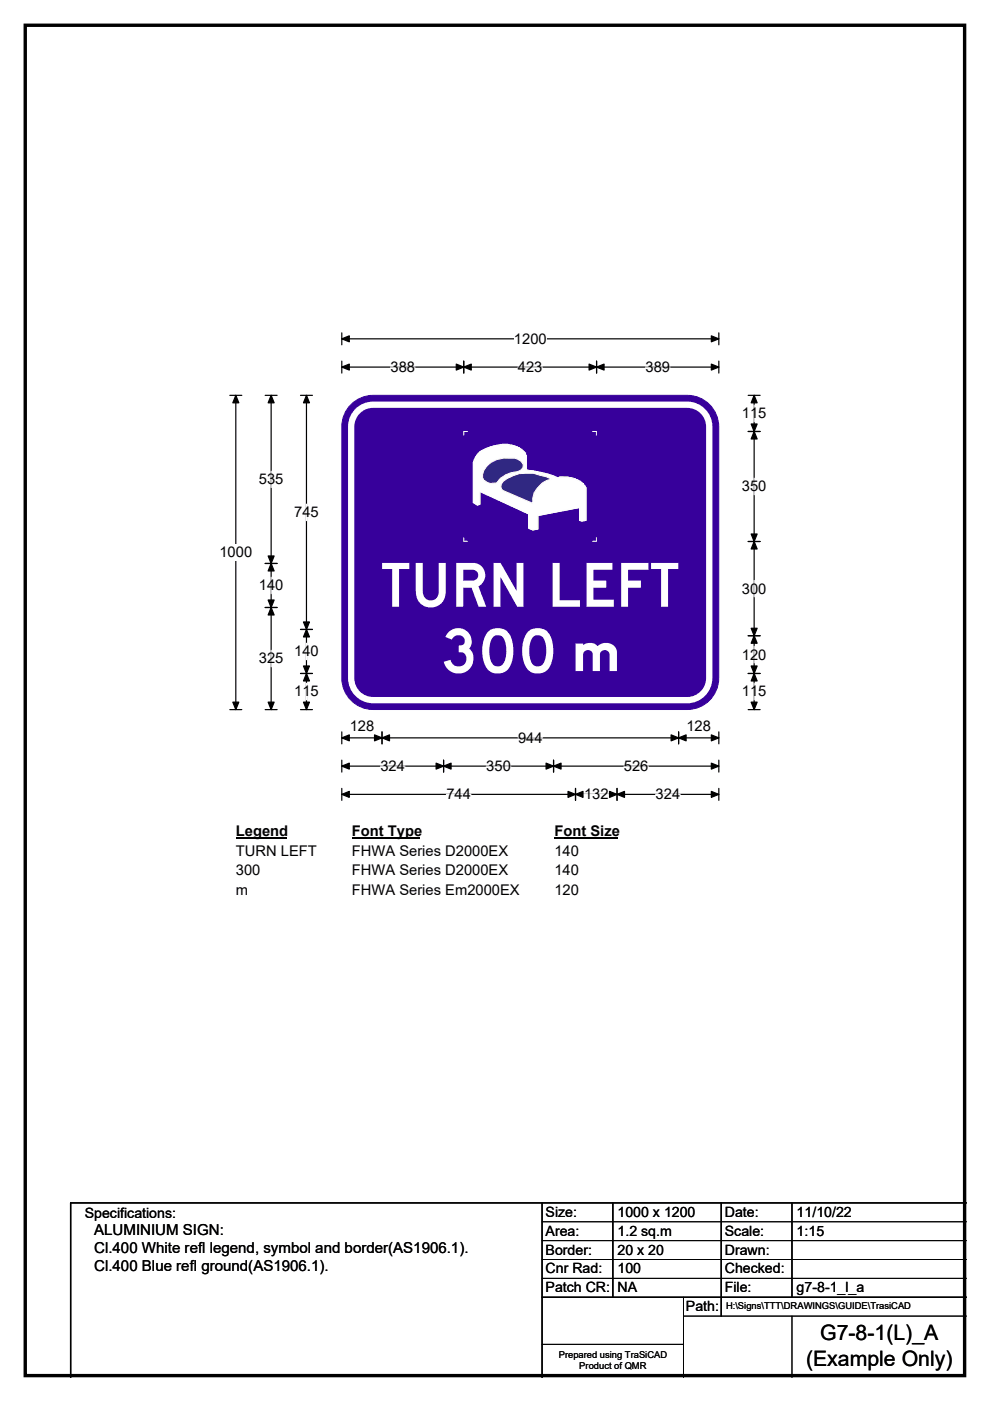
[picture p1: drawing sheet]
<svg xmlns="http://www.w3.org/2000/svg" width="210mm" height="297mm" viewBox="0 0 210 297" stroke-linecap="round" stroke-linejoin="round" font-family="sans-serif">
<path d="M5.4 5.4h199.2v286.3h-199.2z" fill="none" stroke="#000" stroke-width=".72"/>
<path d="M72.5 71.8h80M72.5 70.6v2.5M152.5 70.6v2.5" fill="none" stroke="#000" stroke-width=".25"/>
<path d="M72.5 71.8l1.6-.6v1.3zM150.9 71.2l1.6 .6-1.6 .7z" fill="#000" stroke="#000" stroke-width=".25"/>
<path d="M109 70.1h7v3.5h-7z" fill="#fff"/>
<g fill="none" stroke="#000" stroke-width=".25">
<path d="M72.5 77.8h80M72.5 76.6v2.5M98.4 76.6v2.5M126.5 76.6v2.5M152.5 76.6v2.5M48.7 83.8h2.6M50 83.8v66.7M48.7 150.5h2.6M72.5 155.2v2.5M72.5 156.4h80M81 155.2v2.5M143.9 155.2v2.5"/>
<path d="M152.5 155.2v2.5M72.5 161.2v2.5M72.5 167.2v2.5M72.5 162.4h80M72.5 168.4h80M94.1 161.2v2.5M117.4 161.2v2.5M122.1 167.2v2.5M130.9 167.2v2.5M152.5 161.2v2.5M152.5 167.2v2.5"/>
</g>
<g fill="#000" stroke="#000" stroke-width=".25">
<path d="M72.5 77.8l1.6-.6v1.3zM98.4 77.8l1.5-.6v1.3zM96.8 77.2l1.6 .6-1.6 .7zM124.9 77.2l1.6 .6-1.6 .7zM126.5 77.8l1.6-.6v1.3zM150.9 77.2l1.6 .6-1.6 .7zM50 83.8l.7 1.6h-1.3zM49.4 148.9h1.3l-.7 1.6zM72.5 156.4l1.6-.6v1.3zM81 156.4l1.6-.6v1.3zM79.4 155.8l1.6 .6-1.6 .7zM142.3 155.8l1.6 .6-1.6 .7z"/>
<path d="M143.9 156.4l1.6-.6v1.3zM150.9 155.8l1.6 .6-1.6 .7zM72.5 162.4l1.6-.6v1.3zM72.5 168.4l1.6-.6v1.3zM94.1 162.4l1.6-.6v1.3zM92.5 161.8l1.6 .6-1.6 .7zM115.8 161.8l1.6 .6-1.6 .7zM117.4 162.4l1.6-.6v1.3zM122.1 168.4l1.6-.6v1.3zM120.5 167.8l1.6 .6-1.6 .7zM129.3 167.8l1.6 .6-1.6 .7zM130.9 168.4l1.6-.6v1.3z"/>
<path d="M150.9 161.8l1.6 .6-1.6 .7zM150.9 167.8l1.6 .6-1.6 .7z"/>
</g>
<path d="M82.8 77.8h5.2M109.9 77.8h5.2M136.9 77.8h5.2M109.9 156.4h5.2M80.7 162.4h5.2M94.7 168.4h5.2M103.1 162.4h5.3M123.9 168.4h5.2M132.3 162.4h5.2M139.1 168.4h5.2" fill="none" stroke="#fff" stroke-width=".25"/>
<path d="M46.5 115.4h7v3.5h-7z" fill="#fff"/>
<g fill="none" stroke="#000" stroke-width=".25">
<path d="M56.2 83.8h2.6M57.5 83.8v66.7M63.7 83.8h2.6M65 83.8v66.7M158.7 83.8h2.5M158.7 91.5h2.5M160 83.8v66.7M56.2 119.5h2.6M158.7 114.8h2.5M56.2 128.8h2.6M63.7 133.5h2.6M158.7 134.8h2.5"/>
<path d="M56.2 150.5h2.6M63.7 150.5h2.6M63.7 142.8h2.6M158.7 150.5h2.5M158.7 142.8h2.5"/>
</g>
<g fill="#000" stroke="#000" stroke-width=".25">
<path d="M57.5 83.8l.6 1.6h-1.2zM65 83.8l.6 1.6h-1.2zM160 91.5l.6 1.6h-1.3zM160 83.8l.6 1.6h-1.3zM159.3 89.9h1.3l-.6 1.6zM57.5 119.5l.6 1.6h-1.2zM56.9 117.9h1.2l-.6 1.6zM159.3 113.2h1.3l-.6 1.6zM160 114.8l.6 1.6h-1.3zM56.9 127.2h1.2l-.6 1.6zM57.5 128.8l.6 1.6h-1.2zM65 133.5l.6 1.5h-1.2z"/>
<path d="M64.4 131.9h1.2l-.6 1.6zM159.3 133.2h1.3l-.6 1.6zM160 134.8l.6 1.6h-1.3zM56.9 148.9h1.2l-.6 1.6zM64.4 141.2h1.2l-.6 1.6zM65 142.8l.6 1.6h-1.2zM64.4 148.9h1.2l-.6 1.6zM159.3 141.2h1.3l-.6 1.6zM160 142.8l.6 1.6h-1.3zM159.3 148.9h1.3l-.6 1.6z"/>
</g>
<path d="M57.5 99.9v3.5M160 85.9v3.5M65 106.9v3.5M160 101.4v3.5M57.5 122.4v3.5M57.5 137.9v3.5M65 136.4v3.5M160 123.1v3.4M160 137v3.5M65 144.9v3.5M160 144.9v3.5" fill="none" stroke="#fff" stroke-width=".25"/>
<path d="M50 174.4h10.8v3.5h-10.8z" fill="#fff"/>
<path d="M50 177.7h10.8" fill="none" stroke="#000" stroke-width=".32"/>
<path d="M74.6 174.4h14.4v3.5h-14.4z" fill="#fff"/>
<path d="M74.6 177.7h14.4" fill="none" stroke="#000" stroke-width=".32"/>
<path d="M117.6 174.4h13.5v3.5h-13.5z" fill="#fff"/>
<path d="M117.6 177.7h13.5" fill="none" stroke="#000" stroke-width=".32"/>
<g fill="#fff">
<path d="M50 178.6h17.1v3.5h-17.1z"/>
<path d="M74.6 178.6h33.1v3.5h-33.1z"/>
<path d="M117.6 178.6h5.2v3.5h-5.2z"/>
<path d="M50 182.8h5.2v3.5h-5.2z"/>
<path d="M74.6 182.8h33.1v3.5h-33.1z"/>
<path d="M117.6 182.8h5.2v3.5h-5.2z"/>
<path d="M50 187h2.6v3.5h-2.6z"/>
<path d="M74.6 187h35.5v3.5h-35.5z"/>
<path d="M117.6 187h5.2v3.5h-5.2z"/>
</g>
<path d="M74.8 85.5a6.6 6.6 0 0 1 4.3-1.7h66.7a6.7 6.7 0 0 1 6.6 6.7v53.3a6.7 6.7 0 0 1-6.6 6.6h-66.7a6.7 6.7 0 0 1-6.6-6.6v-53.3a6.6 6.6 0 0 1 2.3-5z" fill-rule="evenodd" fill="#37009b" stroke="#37009b" stroke-width=".21"/>
<path d="M75.6 87.5a4.6 4.6 0 0 1 3.5-1.7h66.7a4.7 4.7 0 0 1 4.6 4.7v53.3a4.7 4.7 0 0 1-4.6 4.6h-66.7a4.7 4.7 0 0 1-4.6-4.6v-53.3a4.6 4.6 0 0 1 1.1-3z" fill="none" stroke="#fff" stroke-width="1.3"/>
<path d="M101.8 95.7l-.2 .4h-.2l-.1 .5-.4 .2v.3h-.1l-.4 .8v8.7l.9 .5 .5-.1v-2.8l10.4 4.8v3l.8 .4 1-.2v-2.9l8.9-1.7v2.7l.5 .2 .9-.2v-6.9l-.2-.4a2.89 2.89 0 0 0-1.9-1.3l-.2-.2-1.3-.2-.2-.1h-1.9a.6 .6 0 0 1-.8 0l-1.5-.7-1.2-.2-.2-.1h-.7l-.2-.2h-.6l-.2-.2h-1l-.5-.1v-3.1l-.2-.2v-.3h-.2l-.7-.9-.8-.5-1.7-.3-.2-.2h-1.7l-.2 .2h-.7l-.1 .2-1.2 .1-1.9 .9v.1zM103.3 98.6l-.7 1.1v.3h-.1l-.2 1.2 .5 .8 1.4 .5h1.1l.4-.8 .3-.2v-.2l.6-.1v-.2l1.5-.7h.5v-.1l1.4-.2 .6-.3 .4-.6v-.8h-.2l-.7-.9-.8-.3h-2.7l-.2 .2h-.5l-1.7 .6zM106.7 102l-.3 .7h-.2v.7h.2v.3h.2l.1 .4 6.3 2.7v-1.4l.9-1.9 1.7-1.5 1-.5h.5l-1.3-.5-1.2-.2-.9-.3h-.7v-.2h-2l-.2 .2h-.7l-.1 .2h-.7l-.2 .1-.9 .2v.2l-.6 .1-.2 .4z" fill-rule="evenodd" fill="#fff" stroke="#fefefe" stroke-width=".21"/>
<path d="M99.2 91.5h-.8v.8M101.1 96.5l1-.9a9.9 9.9 0 0 1 6.9-1.1l1.2 .5 1 .9 .4 .7v3a21.3 21.3 0 0 1 6.6 1.7 5.6 5.6 0 0 1 6.1 2.1v6.9h-1.3v-2.7l-8.9 1.7v2.8l-1.1 .3-.9-.4v-3.1l-10.3-4.8v2.8l-.5 .2-.9-.6v-8.5zM125.6 91.5h.9v.8M98.4 113.9v.9h.8M126.5 113.9v.9h-.9" fill="none" stroke="#fefefe" stroke-width=".21"/>
<g fill="#302882" stroke="#fefefe" stroke-width=".21">
<path d="M106.8 102a7.8 7.8 0 0 1 7.7-1.2l1.3 .3 1.2 .5a4.9 4.9 0 0 0-4 5.1l-6.3-2.7-.3-.3-.2-.5 .1-.6z" fill-rule="evenodd"/>
<path d="M103.3 98.7a6.3 6.3 0 0 1 6.6-1.3l.6 .4 .5 .7-.1 .7-.4 .5-.7 .3a5.6 5.6 0 0 0-4.5 2.4 2.31 2.31 0 0 1-2.9-1.1l.2-1.6z" fill-rule="evenodd"/>
</g>
<path d="M115 255v37M130 255v20M153 255v24M168 255v20M205 255h-190v37M115 275h90" fill="none" stroke="#000" stroke-width=".3"/>
<path d="M115 259h90M115 263h90M115 267h90M115 271h90M145 279h60M145 275v17M168 279v13M115 285h30" fill="none" stroke="#000" stroke-width=".21"/>
<g font-size="12.9" fill="#fff">
<text x="80.8" y="128.7">TURN LEFT</text>
<text x="92.4" y="142.6">300</text>
</g>
<text font-size="11.1" fill="#fff" x="120.5" y="142.3">m</text>
<g font-size="4.5">
<text x="174" y="284.2">G7-8-1(L)_A</text>
<text x="171" y="289.6">(Example Only)</text>
</g>
<g font-size="3.2">
<text x="20" y="261.9">ALUMINIUM SIGN:</text>
<text x="20" y="265.7">Cl.400 White refl legend, symbol and border(AS1906.1).</text>
<text x="20" y="269.6">Cl.400 Blue refl ground(AS1906.1).</text>
</g>
<g font-size="3.1">
<text x="109" y="72.9">1200</text>
<text x="82.8" y="78.9">388</text>
<text x="109.9" y="78.9">423</text>
<text x="136.9" y="78.9">389</text>
<text x="157.4" y="88.7">115</text>
<text x="54.9" y="102.7">535</text>
<text x="157.4" y="104.2">350</text>
<text x="62.4" y="109.7">745</text>
<text x="46.5" y="118.2">1000</text>
<text x="54.9" y="125.2">140</text>
<text x="157.4" y="125.9">300</text>
<text x="54.9" y="140.7">325</text>
<text x="62.4" y="139.2">140</text>
<text x="157.4" y="139.8">120</text>
<text x="62.4" y="147.7">115</text>
<text x="157.4" y="147.7">115</text>
<text x="74.2" y="155">128</text>
<text x="145.6" y="155">128</text>
<text x="109.9" y="157.5">944</text>
<text x="80.7" y="163.5">324</text>
<text x="103.1" y="163.5">350</text>
<text x="132.3" y="163.5">526</text>
<text x="94.7" y="169.5">744</text>
<text x="123.9" y="169.5">132</text>
<text x="139.1" y="169.5">324</text>
<text x="50" y="177.2">Legend</text>
<text x="74.6" y="177.2">Font Type</text>
<text x="117.6" y="177.2">Font Size</text>
<text x="50" y="181.4">TURN LEFT</text>
<text x="50" y="185.6">300</text>
<text x="74.6" y="181.4">FHWA Series D2000EX</text>
<text x="74.6" y="185.6">FHWA Series D2000EX</text>
<text x="117.6" y="181.4">140</text>
<text x="117.6" y="185.6">140</text>
<text x="50" y="189.8">m</text>
<text x="74.6" y="189.8">FHWA Series Em2000EX</text>
<text x="117.6" y="189.8">120</text>
</g>
<g font-size="3">
<text x="115.7" y="258">Size:</text>
<text x="131" y="258">1000 x 1200</text>
<text x="153.7" y="258">Date:</text>
<text x="169" y="258">11/10/22</text>
<text x="18" y="258.2">Specifications:</text>
<text x="115.7" y="262">Area:</text>
<text x="131" y="262">1.2 sq.m</text>
<text x="153.7" y="262">Scale:</text>
<text x="169" y="262">1:15</text>
<text x="115.7" y="266">Border:</text>
<text x="115.7" y="270">Cnr Rad:</text>
<text x="131" y="266">20 x 20</text>
<text x="131" y="270">100</text>
<text x="153.7" y="266">Drawn:</text>
<text x="153.7" y="270">Checked:</text>
<text x="115.7" y="274">Patch CR:</text>
<text x="131" y="274">NA</text>
<text x="153.7" y="274">File:</text>
<text x="169" y="274">g7-8-1_l_a</text>
<text x="145.5" y="278">Path:</text>
</g>
<g font-size="2">
<text x="154" y="277.6">H:\Signs\TTT\DRAWINGS\GUIDE\TrasiCAD</text>
<text x="118.5" y="287.8">Prepared using TraSiCAD</text>
<text x="122.9" y="290.2">Product of QMR</text>
</g>
</svg>
